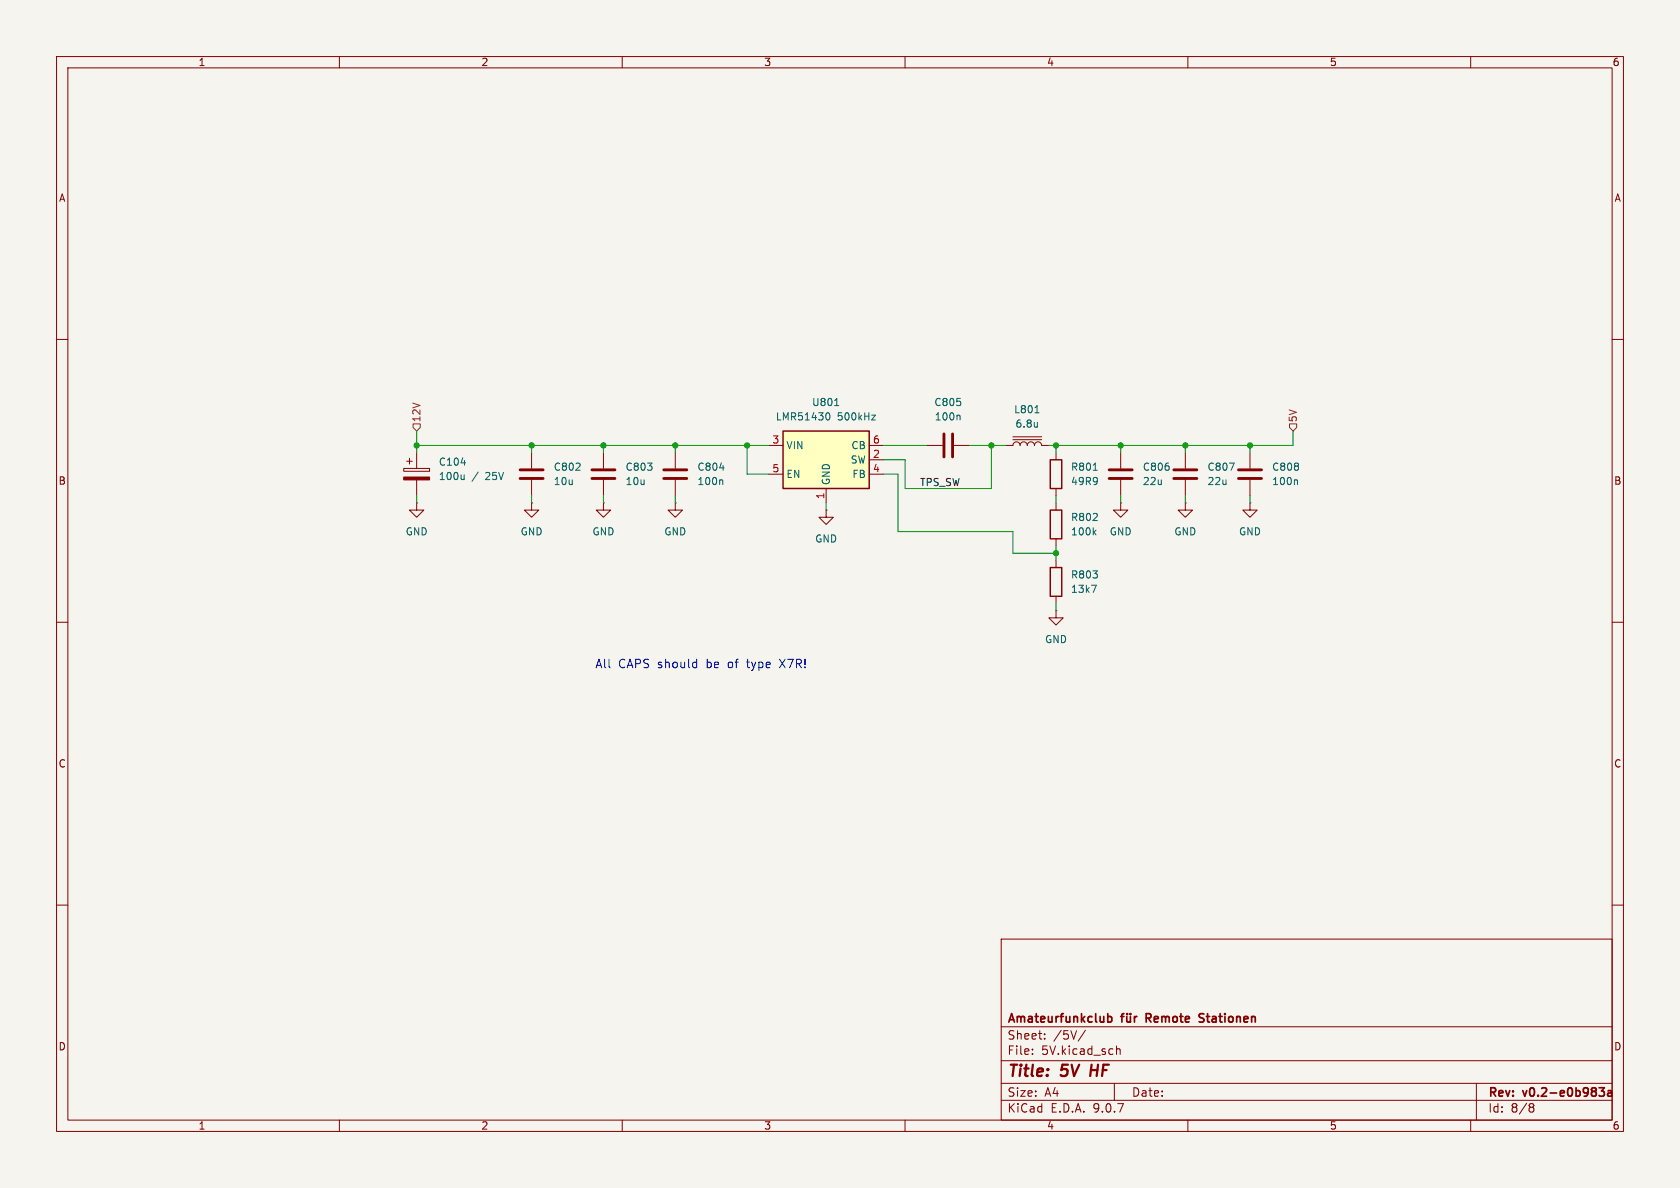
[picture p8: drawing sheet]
<svg xmlns="http://www.w3.org/2000/svg" width="297mm" height="210mm" viewBox="0 0 297 210" stroke-linecap="round" stroke-linejoin="round" font-family="sans-serif">
<path d="M0 0h297v210h-297z" fill="#f5f4ef" stroke="#f5f4ef" stroke-width=".18"/>
<g fill="none" stroke="#840000" stroke-width=".18">
<path d="M10 10h277v190h-277zM12 12h273v186h-273zM60 10v2M110 10v2M160 10v2M210 10v2M260 10v2M10 60h2M163.8 78.7h2.8M168.7 78.7h2.7M177.8 78.7h1.3a.64 .64 0 0 1 .6-.6 .64 .64 0 0 1 .6 .6 .64 .64 0 0 1 .7-.6 .64 .64 0 0 1 .6 .6 .64 .64 0 0 1 .6-.6 .64 .64 0 0 1 .7 .6 .64 .64 0 0 1 .6-.6 .64 .64 0 0 1 .6 .6h1.3M179.1 77.7h5"/>
<path d="M179.1 77.2h5M285 60h2M71.4 82.8h4.5v.5h-4.5zM71.9 81.5h1M72.4 81v1M73.7 88.9v1.3h1.2l-1.2 1.2-1.3-1.2h1.3M73.7 88.9h.1M73.7 80v2.8M73.7 84.8v2.8M94 88.9v1.3h1.2l-1.2 1.2-1.3-1.2h1.3M94 88.9h.1M106.7 88.9v1.3h1.2l-1.2 1.2-1.3-1.2h1.3"/>
<path d="M106.7 88.9h.1M106.7 80v2.8M106.7 84.8v2.8M119.4 88.9v1.3h1.2l-1.2 1.2-1.3-1.2h1.3M119.4 88.9h.1M119.4 80v2.8M119.4 84.8v2.8M186.7 80v1.3M186.7 86.4v1.2M186.7 88.9v1.3M186.7 95.3v1.2M186.7 99.1v1.2"/>
<path d="M198.1 88.9v1.3h1.3l-1.3 1.2-1.3-1.2h1.3M198.1 88.9h.1M198.1 80v2.8M198.1 84.8v2.8M209.5 88.9v1.3h1.3l-1.3 1.2-1.2-1.2h1.2M209.5 88.9h.1M209.5 80v2.8M209.5 84.8v2.8M221 88.9v1.3h1.2l-1.2 1.2-1.3-1.2h1.3M221 88.9h.1M221 80v2.8M221 84.8v2.8"/>
<path d="M10 110h2M186.7 108v1.2h1.3l-1.3 1.3-1.3-1.3h1.3M186.7 108h.1M186.7 105.4v1.3M285 110h2M10 160h2M177 166h108v32h-108zM285 160h2M60 198v2M110 198v2M160 198v2M177 194.5h108"/>
<path d="M177 191.5h108M177 187.5h108M177 181.5h108M182.5 186.3v.1M182.5 185.5v.1M184.7 183.6v.1M184.7 182.8v.1M191.9 182.1l-1.3 2M197 191.5v3M197.4 184.9v1.5M197.4 185.5l.2-.1 .4 .1v.9M210 198v2"/>
<path d="M260 198v2M261 191.5v6.5M270.6 195.1l.4 .1 .2 .2-.3 .3M270.6 195.7h.3M270.9 195.7l.2 .2 .1 .4-.2 .2-.4 .1"/>
</g>
<g fill="none" stroke="#840000" stroke-width=".3">
<path d="M195.8 179.8l.5-.1 .3 .3v.4l-.2 .2h-.6M198.1 179.7h.6M198.7 179.2l-.4 .2v1.3M199.2 179.7l.1 .9 .3 .1 .2-.2M199.3 179.2v.1M199.8 179.2v.1M199.8 179.7v1M200.6 179.7v1M201 179.7l-.3 .1-.1 .2M202.6 180h.6M203.2 179.2h-.6v1.5M212.8 179.3l-.5-.1-.3 .3 .1 .3 .6 .2"/>
<path d="M212 180.6h.7M282.7 192.3h.9l-.5 .6 .5 .1v.5l-.3 .3h-.4M284.3 192.9h.5l.1 .9M284.9 193.1l-.5 .1a.29 .29 0 0 0-.2 .3 .29 .29 0 0 0 .2 .3l.5-.1"/>
</g>
<path d="M193 188.2l-.3 2" fill="none" stroke="#840000" stroke-width=".4"/>
<path d="M166.9 76.7v4.1M168.4 76.7v4.1M104.6 84.6h4.1M104.6 83.1h4.1M117.3 84.6h4.1M117.3 83.1h4.1M196.1 84.6h4.1M196.1 83.1h4.1M207.5 84.6h4.1M207.5 83.1h4.1M218.9 84.6h4.1M218.9 83.1h4.1" fill="none" stroke="#840000" stroke-width=".51"/>
<g fill="none" stroke="#006464" stroke-width=".18">
<path d="M169.5 73.4l.2 .2v.6M183 73h.7M183.4 74.7v.8M183.4 75.4h-.1M81.5 81.8h.8M82.1 83.9v.9M82.1 84.7l-.2 .1M127.2 82.7h.8M127.6 84.8l.2 .2v.7M193.3 83.1h.7M193.4 94.1l.4 .5M193.8 93.7l-.5 .5"/>
<path d="M217.3 81.9h.9l-.6 1.2M229.2 84.8l.2 .2v.7M193 103.4h.8l-.5 1.3"/>
</g>
<path d="M185.7 81.3h2v5.1h-2zM185.7 90.2h2v5.1h-2zM185.7 100.3h2v5.1h-2z" fill="none" stroke="#840000" stroke-width=".25"/>
<path d="M71.4 84.3h4.5v.5h-4.5z" fill="#840000" stroke="#840000" stroke-width=".18"/>
<path d="M138.4 76.2h15.3v10.2h-15.3z" fill="#ffffc2"/>
<path d="M138.4 76.2h15.3v10.2h-15.3z" fill="none" stroke="#840000" stroke-width=".25"/>
<path d="M135.9 78.7h2.5M153.7 78.7h2.5M94 80v2.8M94 84.8v2.8M135.9 83.8h2.5M146 90.2v1.2h1.3l-1.3 1.3-1.2-1.3h1.2M146 90.2h.1M146 86.4v2.5M153.7 83.8h2.5M153.7 81.3h2.5" fill="none" stroke="#840000" stroke-width=".18"/>
<path d="M146.2 73h.1a.68 .68 0 0 1 .4 .6 .68 .68 0 0 1-.4 .6h-.1M147.6 71.7h.7M154.1 73.4h.7l-.7 .8h.7" fill="none" stroke="#006464" stroke-width=".18"/>
<path d="M91.9 83.1h4.1M91.9 84.6h4.1" fill="none" stroke="#840000" stroke-width=".51"/>
<path d="M73 74.9h1.3v.7l-.6 .6-.7-.6zM228 74.9h1.2v.7l-.6 .6-.6-.6z" fill="none" stroke="#725600" stroke-width=".18"/>
<g fill="none" stroke="#009600" stroke-width=".18">
<path d="M73.7 78.7h62.2M73.7 76.2v3.8M94 78.7v1.3M106.7 78.7v1.3M119.4 78.7v1.3M132.1 78.7v5.1h3.8M156.2 78.7h7.6M171.4 78.7h6.4M175.3 78.7v7.7h-15.3v-5.1h-3.8M186.7 78.7v1.3M198.1 78.7v1.3M209.5 78.7v1.3"/>
<path d="M221 78.7v1.3M228.6 76.2v2.5h-43.2M73.7 87.6v1.3M94 87.6v1.3M106.7 87.6v1.3M119.4 87.6v1.3M146 88.9v1.3M156.2 83.8h2.5v10.2h20.4v3.8h7.6M186.7 87.6v1.3M186.7 96.5v2.6M198.1 87.6v1.3M209.5 87.6v1.3"/>
<path d="M221 87.6v1.3M186.7 106.7v1.3"/>
</g>
<path d="M123 117l.2 .1M123.2 116.5v1.5M123.2 118h-.2" fill="none" stroke="#0000c2" stroke-width=".18"/>
<g fill="#009600" stroke="#009600" stroke-width=".18">
<circle cx="73.7" cy="78.7" r=".46"/>
<circle cx="119.4" cy="78.7" r=".46"/>
<circle cx="106.7" cy="78.7" r=".46"/>
<circle cx="94" cy="78.7" r=".46"/>
<circle cx="132.1" cy="78.7" r=".46"/>
<circle cx="209.5" cy="78.7" r=".46"/>
<circle cx="221" cy="78.7" r=".46"/>
<circle cx="198.1" cy="78.7" r=".46"/>
<circle cx="186.7" cy="78.7" r=".46"/>
<circle cx="186.7" cy="97.8" r=".46"/>
<circle cx="175.3" cy="78.7" r=".46"/>
</g>
<g font-size="2.8" fill="#840000">
<text x="178" y="190.9">Title:</text>
<text x="187.7" y="190.9">5V</text>
<text x="193.6" y="190.9">HF</text>
</g>
<g font-size="2.1" fill="#0000c2">
<text x="105.2" y="118.3">All</text>
<text x="109.3" y="118.3">CAPS should</text>
<text x="125.1" y="118.3">be</text>
<text x="129" y="118.3">of</text>
<text x="132.5" y="118.3">type</text>
<text x="138.5" y="118.3">X7R!</text>
</g>
<g font-size="2.1" fill="#840000">
<text x="178" y="184">Sheet:</text>
<text x="178" y="181.2">Amateurfunkclub</text>
<text x="186.2" y="184">/5V/</text>
<text x="203.3" y="181.2">Remote</text>
<text x="213.3" y="181.2">Stationen</text>
<text x="178" y="186.7">File:</text>
<text x="184.1" y="186.7">5V.kicad_sch</text>
<text x="178" y="196.9">KiCad</text>
<text x="178" y="194.1">Size:</text>
<text x="184.7" y="194.1">A4</text>
<text x="185.7" y="196.9">E.D.A.</text>
<text x="193.3" y="196.9">9.0.7</text>
<text x="200" y="194.1">Date:</text>
<text x="263" y="194.3">Rev:</text>
<text x="263" y="196.9">Id:</text>
<text x="267.1" y="196.9">8/8</text>
<text x="269.4" y="194.3">v0.2-e0b983a</text>
</g>
<g font-size="1.8" fill="#840000">
<text x="35" y="11.9">1</text>
<text x="85" y="11.9">2</text>
<text x="135" y="11.9">3</text>
<text x="185" y="11.9">4</text>
<text x="235" y="11.9">5</text>
<text x="285" y="11.9">6</text>
<text x="10.3" y="35.9">A</text>
<text x="285.3" y="35.9">A</text>
<text x="10.3" y="85.9">B</text>
<text x="285.3" y="85.9">B</text>
<text x="10.3" y="135.9">C</text>
<text x="285.3" y="135.9">C</text>
<text x="10.3" y="185.9">D</text>
<text x="285.3" y="185.9">D</text>
<text x="35" y="199.9">1</text>
<text x="85" y="199.9">2</text>
<text x="135" y="199.9">3</text>
<text x="185" y="199.9">4</text>
<text x="235" y="199.9">5</text>
<text x="285" y="199.9">6</text>
</g>
<g font-size="1.8" fill="#006464">
<text x="143.5" y="72">U801</text>
<text x="165.1" y="72">C805</text>
<text x="137.1" y="74.5">LMR51430</text>
<text x="148" y="74.5">500kHz</text>
<text x="165.1" y="74.5">100n</text>
<text x="179.2" y="73.3">L801</text>
<text x="179.4" y="75.8">6.8u</text>
<text x="77.5" y="82.5">C104</text>
<text x="97.8" y="83.4">C802</text>
<text x="110.5" y="83.4">C803</text>
<text x="123.2" y="83.4">C804</text>
<text x="138.9" y="79.6">VIN</text>
<text x="150.3" y="82.1">SW</text>
<text x="150.4" y="79.6">CB</text>
<text x="189.2" y="83.4">R801</text>
<text x="201.9" y="83.4">C806</text>
<text x="213.4" y="83.4">C807</text>
<text x="224.8" y="83.4">C808</text>
<text x="77.5" y="85.1">100u</text>
<text x="83.4" y="85.1">/</text>
<text x="85.9" y="85.1">25V</text>
<text x="97.8" y="86">10u</text>
<text x="110.5" y="86">10u</text>
<text x="123.2" y="86">100n</text>
<text x="138.9" y="84.7">EN</text>
<text x="146.9" y="85.9" transform="rotate(-90 146.9 85.9)">GND</text>
<text x="150.6" y="84.7">FB</text>
<text x="189.2" y="86">49R9</text>
<text x="201.9" y="86">22u</text>
<text x="213.4" y="86">22u</text>
<text x="224.8" y="86">100n</text>
<text x="71.6" y="94.8">GND</text>
<text x="91.9" y="94.8">GND</text>
<text x="104.6" y="94.8">GND</text>
<text x="117.3" y="94.8">GND</text>
<text x="189.2" y="92.3">R802</text>
<text x="189.2" y="94.8">100k</text>
<text x="196.1" y="94.8">GND</text>
<text x="207.5" y="94.8">GND</text>
<text x="218.9" y="94.8">GND</text>
<text x="144" y="96.1">GND</text>
<text x="189.2" y="102.5">R803</text>
<text x="189.2" y="105">13k7</text>
<text x="184.7" y="113.9">GND</text>
</g>
<g font-size="1.8" fill="#725600">
<text x="74.5" y="74.7" transform="rotate(-90 74.5 74.7)">12V</text>
<text x="229.5" y="74.7" transform="rotate(-90 229.5 74.7)">5V</text>
</g>
<g font-size="1.8" fill="#a90000">
<text x="136.5" y="78.5">3</text>
<text x="136.5" y="83.6">5</text>
<text x="154.2" y="78.5">6</text>
<text x="154.2" y="81">2</text>
<text x="154.2" y="83.6">4</text>
<text x="145.8" y="88.3" transform="rotate(-90 145.8 88.3)">1</text>
</g>
<text font-size="1.8" fill="#0f0f0f" x="162.6" y="86">TPS_SW</text>
</svg>
